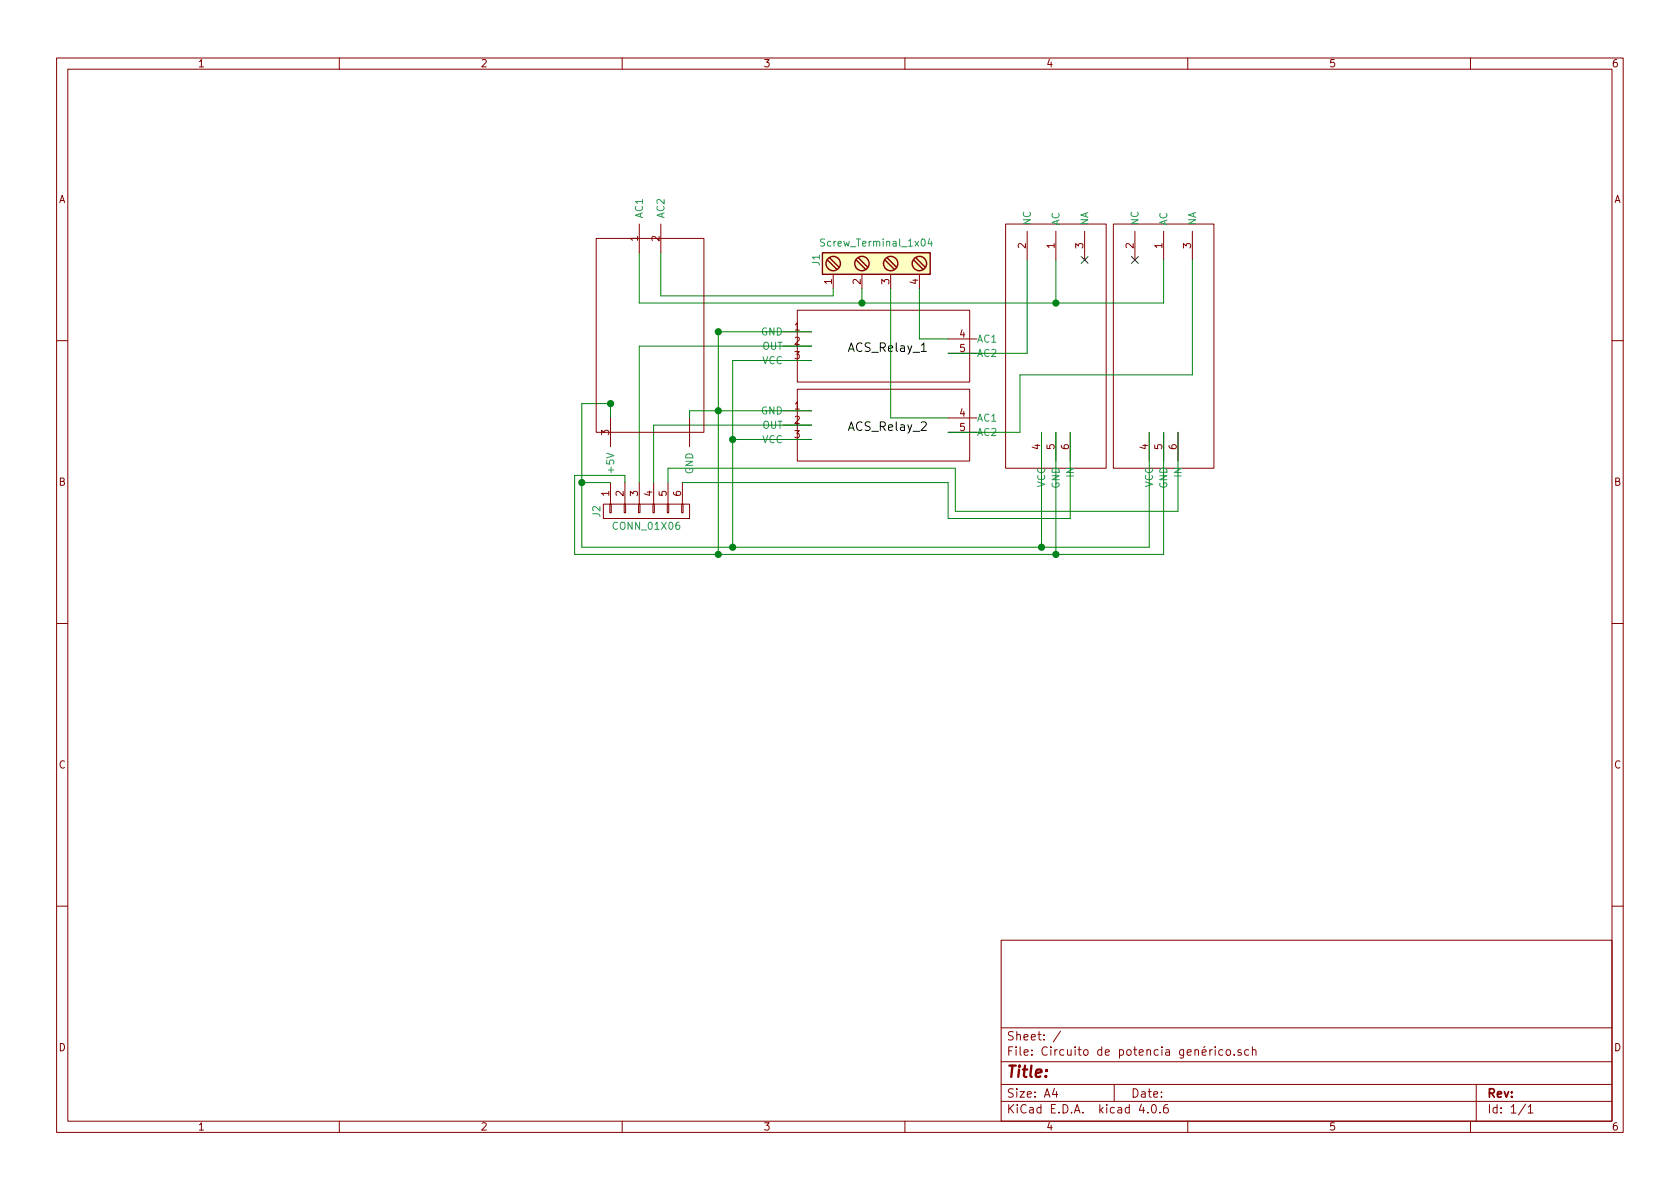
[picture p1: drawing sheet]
<svg xmlns="http://www.w3.org/2000/svg" width="297mm" height="210mm" viewBox="0 0 297 210" stroke-linecap="round" stroke-linejoin="round" font-family="sans-serif">
<g fill="none" stroke="#840000" stroke-width=".18">
<path d="M10 10.3h277v189.9h-277zM12 12.2h273v186.1h-273zM60 10.3v1.9M110 10.3v1.9M160 10.3v1.9M210 10.3v1.9M260 10.3v1.9M113 39.6v5.1M116.8 39.6v5.1M177.8 39.6h17.8v43.2h-17.8zM196.8 39.6h17.8v43.2h-17.8zM105.4 42.2h19.1v34.2h-19.1z"/>
<path d="M138.4 58.7h5.1M141 54.9h30.4v12.7h-30.4zM147.3 48.5v2.5M152.4 48.5v2.5M157.5 48.5v2.5M162.6 48.5v2.5M167.6 59.9h5.1M181.6 40.9v5.1M186.7 40.9v5.1M191.8 40.9v5.1M200.7 40.9v5.1M205.7 40.9v5.1"/>
<path d="M210.8 40.9v5.1M10 60.2h2M107.9 73.9v5.1M121.9 73.9v5.1M138.4 72.6h5.1M138.4 75.2h5.1M138.4 77.7h5.1M138.4 61.2h5.1M138.4 63.7h5.1M141 68.8h30.4v12.7h-30.4zM167.6 73.9h5.1M167.6 76.4h5.1"/>
<path d="M167.6 62.5h5.1M184.1 76.4v5.1M186.7 76.4v5.1M189.2 76.4v5.1M203.2 76.4v5.1M205.7 76.4v5.1M208.3 76.4v5.1M285 60.2h2M106.7 89.1h15.2v2.6h-15.2zM107.8 89.1h.3v1.6h-.3zM107.9 85.3v3.8M110.4 89.1h.2v1.6h-.2z"/>
<path d="M110.5 85.3v3.8M112.9 89.1h.3v1.6h-.3zM113 85.3v3.8M115.4 89.1h.3v1.6h-.3zM115.6 85.3v3.8M118 89.1h.2v1.6h-.2zM118.1 85.3v3.8M120.5 89.1h.3v1.6h-.3zM120.6 85.3v3.8M10 110.3h2M285 110.3h2M10 160.2h2"/>
<path d="M177 166.3h108v32h-108zM285 160.2h2M60 198.3v1.9M110 198.3v1.9M160 198.3v1.9M177 194.8h108M177 191.8h108M177 187.8h108M177 181.8h108M186.4 192.5l-.3 1h.9M186.8 193v1M187.5 182.3l-1.3 2"/>
<path d="M197 191.8v3M201.8 195.2l-.4 1.1h1M202.9 196.7v.1M203.8 195.4l.1-.1a.81 .81 0 0 1 .6 .6 .81 .81 0 0 1-.3 .8l-.1 .1a.8 .8 0 0 1-.6-.6 .8 .8 0 0 1 .3-.8zM205.1 196.7v.1M206.4 195.3a.59 .59 0 0 0-.7 .7l.1 .7 .2 .1 .5-.1 .1-.5-.2-.2-.4-.1-.3 .3M210 198.3v1.9M214.4 185.6l-.5 .3M214.9 185.1v.2M214.9 185.6v1M216.2 185.7l-.4-.1-.3 .3 .1 .6 .2 .1 .4-.1M216.9 185.7l.2-.1 .4 .1 .1 .6-.2 .2-.3 .1-.2-.1z"/>
<path d="M218.2 186.5v.1M219.4 185.7a.37 .37 0 0 0-.6 .1l.1 .2 .5 .2 .1 .1-.2 .3-.5-.1M220.8 185.7l-.5-.1-.2 .3v.6l.2 .1 .5-.1M221.4 185.7l.2-.1 .4 .1 .1 .9M221.4 185.1v1.5M260 198.3v1.9M261 191.8v6.5M269.7 195.2l-1.2 2M270.2 195.8l.4-.5v1.5M270.2 196.8h.8"/>
</g>
<path d="M162.9 62.1h.9" fill="none" stroke="#000" stroke-width=".18"/>
<path d="M191.2 45.4l1.2 1.2M192.4 45.4l-1.2 1.2M200.1 45.4l1.2 1.2M201.3 45.4l-1.2 1.2" fill="none" stroke="#000084" stroke-width=".18"/>
<path d="M145.4 44.7h19.1v3.8h-19.1z" fill="#ffffc2" stroke="#ffffc2" stroke-width=".18"/>
<g fill="none" stroke="#840000" stroke-width=".25">
<path d="M145.4 44.7h19.1v3.8h-19.1zM146.3 46l1.7 1.6M146.7 45.6l1.6 1.6M151.4 46l1.6 1.6M151.8 45.6l1.6 1.6M156.5 46l1.6 1.6M156.8 45.6l1.7 1.6M161.5 46l1.7 1.6M161.9 45.6l1.7 1.6"/>
<circle cx="147.3" cy="46.6" r="1.27"/>
<circle cx="152.4" cy="46.6" r="1.27"/>
<circle cx="157.5" cy="46.6" r="1.27"/>
<circle cx="162.6" cy="46.6" r="1.27"/>
</g>
<path d="M145.8 42.3l-.7 .1v.3l.6 .3 .1 .3-.2 .2h-.5M164.4 42.2l-.3 .9h.7M164.7 42.7v.8" fill="none" stroke="#008484" stroke-width=".18"/>
<g fill="none" stroke="#008400" stroke-width=".18">
<path d="M113 44.7v8.9h92.7v-7.6M116.8 44.7v7.6h30.5v-1.3M143.5 58.7h-16.5v39.3M152.4 51v2.6M157.5 51v22.9h10.1M162.6 51v8.9h5M181.6 46v16.5h-14M186.7 46v7.6M210.8 46v20.3h-30.5v10.1h-12.7M107.9 73.9v-2.5h-5v25.4h100.3v-20.4M129.5 77.7h14M143.5 63.7h-14v33.1"/>
<path d="M143.5 61.2h-30.5v24.1M143.5 75.2h-27.9v10.1M143.5 72.6h-21.6v1.3M184.1 76.4v20.4M186.7 76.4v21.6M189.2 76.4v15.3h-21.6v-6.4h-47M205.7 76.4v21.6h-104.1v-13.9h8.9v1.2M208.3 76.4v14h-39.4v-7.6h-50.8v2.5M102.9 85.3h5"/>
</g>
<g fill="#008400" stroke="#008400" stroke-width=".25">
<circle cx="127" cy="58.7" r=".51"/>
<circle cx="129.5" cy="77.7" r=".51"/>
<circle cx="108" cy="71.4" r=".51"/>
<circle cx="184.2" cy="96.8" r=".51"/>
<circle cx="102.9" cy="85.3" r=".51"/>
<circle cx="129.5" cy="96.8" r=".51"/>
<circle cx="127" cy="98" r=".51"/>
<circle cx="186.7" cy="98" r=".51"/>
<circle cx="127" cy="72.6" r=".51"/>
<circle cx="152.4" cy="53.6" r=".51"/>
<circle cx="186.7" cy="53.6" r=".51"/>
</g>
<text font-size="2.8" fill="#840000" x="178" y="190.5">Title:</text>
<g font-size="2.1">
<text x="149.9" y="62.2">ACS_Relay_1</text>
<text x="149.9" y="76.2">ACS_Relay_2</text>
</g>
<g font-size="2.1" fill="#840000">
<text x="178" y="184">Sheet: /</text>
<text x="178" y="186.7">File: Circuito de potencia genérico.sch</text>
<text x="178" y="196.9">KiCad E.D.A. kicad 4.0.6</text>
<text x="178" y="194.1">Size: A4</text>
<text x="200" y="194.1">Date:</text>
<text x="263" y="194.1">Rev:</text>
<text x="263" y="196.9">Id: 1/1</text>
</g>
<g font-size="1.8" fill="#840000">
<text x="35" y="11.9">1</text>
<text x="85" y="11.9">2</text>
<text x="135" y="11.9">3</text>
<text x="185" y="11.9">4</text>
<text x="235" y="11.9">5</text>
<text x="285" y="11.9">6</text>
<text x="10.4" y="35.9">A</text>
<text x="285.4" y="35.9">A</text>
<text x="112.8" y="42.6" transform="rotate(-90 112.8 42.6)">1</text>
<text x="116.6" y="42.6" transform="rotate(-90 116.6 42.6)">2</text>
<text x="181.4" y="43.9" transform="rotate(-90 181.4 43.9)">2</text>
<text x="186.4" y="43.9" transform="rotate(-90 186.4 43.9)">1</text>
<text x="191.5" y="43.9" transform="rotate(-90 191.5 43.9)">3</text>
<text x="200.4" y="43.9" transform="rotate(-90 200.4 43.9)">2</text>
<text x="205.5" y="43.9" transform="rotate(-90 205.5 43.9)">1</text>
<text x="210.6" y="43.9" transform="rotate(-90 210.6 43.9)">3</text>
<text x="147.1" y="50.3" transform="rotate(-90 147.1 50.3)">1</text>
<text x="152.1" y="50.3" transform="rotate(-90 152.1 50.3)">2</text>
<text x="157.2" y="50.3" transform="rotate(-90 157.2 50.3)">3</text>
<text x="162.3" y="50.3" transform="rotate(-90 162.3 50.3)">4</text>
<text x="140.5" y="58.4">1</text>
<text x="169.7" y="59.7">4</text>
<text x="140.5" y="61">2</text>
<text x="140.5" y="63.5">3</text>
<text x="169.7" y="62.2">5</text>
<text x="107.7" y="76.9" transform="rotate(-90 107.7 76.9)">3</text>
<text x="140.5" y="72.4">1</text>
<text x="140.5" y="74.9">2</text>
<text x="140.5" y="77.5">3</text>
<text x="169.7" y="73.7">4</text>
<text x="169.7" y="76.2">5</text>
<text x="183.9" y="79.5" transform="rotate(-90 183.9 79.5)">4</text>
<text x="186.4" y="79.5" transform="rotate(-90 186.4 79.5)">5</text>
<text x="189" y="79.5" transform="rotate(-90 189 79.5)">6</text>
<text x="202.9" y="79.5" transform="rotate(-90 202.9 79.5)">4</text>
<text x="205.5" y="79.5" transform="rotate(-90 205.5 79.5)">5</text>
<text x="208" y="79.5" transform="rotate(-90 208 79.5)">6</text>
<text x="10.4" y="85.9">B</text>
<text x="107.7" y="87.7" transform="rotate(-90 107.7 87.7)">1</text>
<text x="110.2" y="87.7" transform="rotate(-90 110.2 87.7)">2</text>
<text x="112.8" y="87.7" transform="rotate(-90 112.8 87.7)">3</text>
<text x="115.3" y="87.7" transform="rotate(-90 115.3 87.7)">4</text>
<text x="117.9" y="87.7" transform="rotate(-90 117.9 87.7)">5</text>
<text x="120.4" y="87.7" transform="rotate(-90 120.4 87.7)">6</text>
<text x="285.4" y="85.9">B</text>
<text x="10.4" y="135.9">C</text>
<text x="285.4" y="135.9">C</text>
<text x="10.4" y="185.9">D</text>
<text x="285.4" y="185.9">D</text>
<text x="35" y="199.9">1</text>
<text x="85" y="199.9">2</text>
<text x="135" y="199.9">3</text>
<text x="185" y="199.9">4</text>
<text x="235" y="199.9">5</text>
<text x="285" y="199.9">6</text>
</g>
<g font-size="1.8" fill="#008484">
<text x="113.7" y="38.6" transform="rotate(-90 113.7 38.6)">AC1</text>
<text x="117.5" y="38.6" transform="rotate(-90 117.5 38.6)">AC2</text>
<text x="182.2" y="39.9" transform="rotate(-90 182.2 39.9)">NC</text>
<text x="187.3" y="39.9" transform="rotate(-90 187.3 39.9)">AC</text>
<text x="192.4" y="39.9" transform="rotate(-90 192.4 39.9)">NA</text>
<text x="201.3" y="39.9" transform="rotate(-90 201.3 39.9)">NC</text>
<text x="206.4" y="39.9" transform="rotate(-90 206.4 39.9)">AC</text>
<text x="211.5" y="39.9" transform="rotate(-90 211.5 39.9)">NA</text>
<text x="144.9" y="46.9" transform="rotate(-90 144.9 46.9)">J1</text>
<text x="145.7" y="43.6">Screw_Terminal_1x04</text>
<text x="134.5" y="59.3">GND</text>
<text x="134.7" y="61.8">OUT</text>
<text x="134.7" y="64.4">VCC</text>
<text x="172.7" y="60.6">AC1</text>
<text x="172.7" y="63.1">AC2</text>
<text x="134.5" y="73.3">GND</text>
<text x="134.7" y="75.8">OUT</text>
<text x="172.7" y="74.5">AC1</text>
<text x="172.7" y="77.1">AC2</text>
<text x="108.6" y="83.2" transform="rotate(-90 108.6 83.2)">+5V</text>
<text x="122.6" y="83.9" transform="rotate(-90 122.6 83.9)">GND</text>
<text x="134.7" y="78.4">VCC</text>
<text x="184.8" y="86.3" transform="rotate(-90 184.8 86.3)">VCC</text>
<text x="187.3" y="86.5" transform="rotate(-90 187.3 86.5)">GND</text>
<text x="189.9" y="84.3" transform="rotate(-90 189.9 84.3)">IN</text>
<text x="203.8" y="86.3" transform="rotate(-90 203.8 86.3)">VCC</text>
<text x="206.4" y="86.5" transform="rotate(-90 206.4 86.5)">GND</text>
<text x="208.9" y="84.3" transform="rotate(-90 208.9 84.3)">IN</text>
<text x="106.1" y="91.4" transform="rotate(-90 106.1 91.4)">J2</text>
<text x="108.7" y="93.7">CONN_01X06</text>
</g>
</svg>
